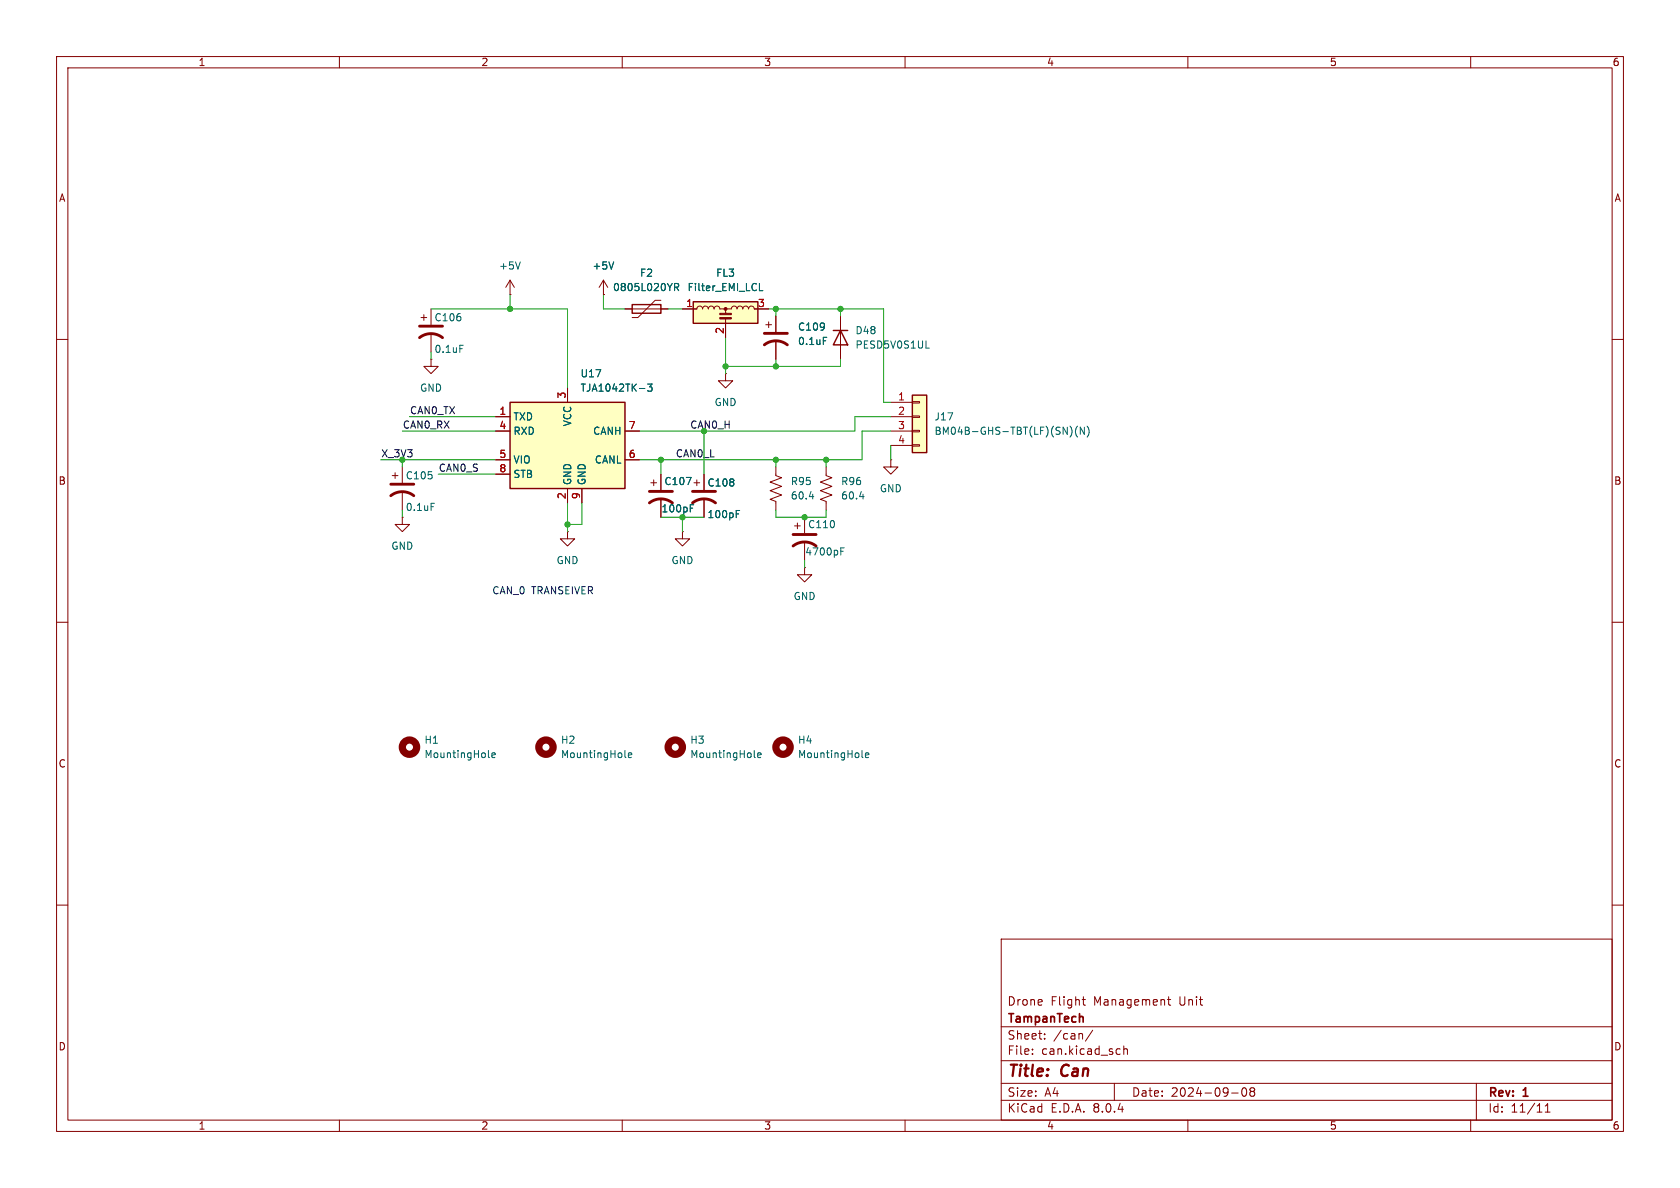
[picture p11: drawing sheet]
<svg xmlns="http://www.w3.org/2000/svg" width="297mm" height="210mm" viewBox="0 0 297 210" stroke-linecap="round" stroke-linejoin="round" font-family="sans-serif">
<g fill="none" stroke="#840000" stroke-width=".18">
<path d="M10 10h277v190h-277zM12 12h273v186h-273zM60 10v2M110 10v2M160 10v2M210 10v2M260 10v2M10 60h2M90.2 52.1h.1M90.2 49.5l-.8 1.3M90.2 49.5v2.6M90.2 49.5l.7 1.3"/>
<path d="M106.7 52.1h.1M106.7 49.5l-.8 1.3M106.7 49.5v2.6M106.7 49.5l.7 1.3M110.5 54.6h7.6M116.8 53.1h-1l-3 3h-1M285 60h2M69.3 84.1h1.1M69.8 83.6v1M71.1 91.4v1.3h1.3l-1.3 1.3-1.3-1.3h1.3M71.1 91.4h.1M71.1 82.6v2.7"/>
<path d="M71.1 86.9v3.3M100.3 94v1.3h1.3l-1.3 1.2-1.2-1.2h1.2M100.3 94h.1M115.1 85.3h1M115.6 84.8v1.1M116.8 83.8v2.8M116.8 88.1v3.3M122.7 85.3h1M123.2 84.8v1.1M124.5 83.8v2.8M124.5 88.1v3.3M137.2 82.6v1.5l1 .4-2.1 .7 2.1 .8-2.1 .7 2.1 .8-2.1 .8 1.1 .3v1.6"/>
<path d="M140.5 93h1M141 92.5v1M142.2 91.4v2.8M142.2 95.8v3.3M146 82.6v1.5l1.1 .4-2.1 .7 2.1 .8-2.1 .7 2.1 .8-2.1 .8 1 .3v1.6M157.5 81.3v1.3h1.2l-1.2 1.2-1.3-1.2h1.3M157.5 81.3h.1M10 110h2M285 110h2M10 160h2M285 160h2M177 166h108v32h-108z"/>
<path d="M191.3 176.7h.6M191.5 176.2v1.3l.4 .2M206.4 176.7h.6M206.6 176.2v1.3l.4 .2M60 198v2M110 198v2M160 198v2M177 194.5h108M177 191.5h108M177 187.5h108M177 181.5h108M182.5 186.3v.1"/>
<path d="M182.5 185.5v.1M184.7 183.6v.1M184.7 182.8v.1M193.2 182.1l-1.3 2M197 191.5v3M197.9 185.4l.1 .1M198 186.3l-.1 .1M198.7 184.9v1.5M198.7 185.5l.2-.1 .3 .1 .1 .9M210 198v2M217.7 193.2h1.2M219.7 192.4l.2-.1a.81 .81 0 0 1 .6 .6 .81 .81 0 0 1-.3 .8l-.2 .1a.81 .81 0 0 1-.3-1.4z"/>
<path d="M221.2 192.9l-.2-.2 .2-.4 .5 .1 .1 .2-.3 .3M221.2 192.9l-.2 .3v.3l.2 .3 .5-.1 .1-.2-.1-.4-.2-.2M221.2 192.9h.3M260 198v2M261 191.5v6.5M273.2 196.6h.8M273.2 195.5l.4-.4v1.5"/>
</g>
<path d="M191.4 179.8l.1 .9" fill="none" stroke="#840000" stroke-width=".3"/>
<g fill="none" stroke="#006464" stroke-width=".18">
<path d="M92 46.3l-.4 1.3M108.5 46.3l-.4 1.3M119.3 50.8l.6-.1 .1-.2-.1-.3-.6-.1v1.3M119.6 50.8l.4 .6M76.2 89h.6M121.3 84.4h.9l-.6 1.3M122 89.8h.5M122 89.2h.6M130.2 90.8h.4M130.2 90.2h.6M143.1 87.8h.8M148.6 97.5h.5"/>
<path d="M148.6 96.8h.6M152 87.8h.8M86.3 133.7l.2 .2M87 133.5l.6-.1-.1-.3h-.4l-.1 .2v.6h.5M110.5 133.7l.2 .2M111.1 133.5l.6-.1-.1-.3h-.3l-.2 .2v.6h.5"/>
</g>
<path d="M111.8 53.8h5v1.6h-5z" fill="none" stroke="#840000" stroke-width=".25"/>
<path d="M69.1 87.6a3.3 3.3 0 0 1 4.1 0M69.1 85.6h4.1M114.8 88.9a3.3 3.3 0 0 1 4.1 0M114.8 86.9h4.1M122.4 88.9a3.3 3.3 0 0 1 4.1 0M122.4 86.9h4.1M140.2 96.5a3.3 3.3 0 0 1 4.1 0M140.2 94.5h4.1" fill="none" stroke="#840000" stroke-width=".51"/>
<g fill="none" stroke="#840000" stroke-width="1.3">
<circle cx="72.4" cy="132.1" r="1.27"/>
<circle cx="96.5" cy="132.1" r="1.27"/>
</g>
<path d="M90.2 71.1h20.3v15.3h-20.3z" fill="#ffffc2"/>
<path d="M90.2 71.1h20.3v15.3h-20.3z" fill="none" stroke="#840000" stroke-width=".25"/>
<g fill="none" stroke="#840000" stroke-width=".18">
<path d="M74.4 56.1h1M74.9 55.6v1M76.2 54.6v2.8M76.2 58.9v3.3M87.6 73.7h2.6M87.6 76.2h2.6M100.3 68.6v2.5M110.5 76.2h2.5M128.3 66v1.3h1.2l-1.2 1.3-1.3-1.3h1.3M128.3 66h.1M87.6 81.3h2.6M87.6 83.8h2.6"/>
<path d="M100.3 86.4v2.5M102.9 86.4v2.5M110.5 81.3h2.5M120.6 94v1.3h1.3l-1.3 1.2-1.2-1.2h1.2M120.6 94h.1M142.2 100.3v1.3h1.3l-1.3 1.3-1.2-1.3h1.2M142.2 100.3h.1"/>
</g>
<path d="M81.3 61h.6M113 68.7h1M114.5 67.9h.8l-.4 .5 .3 .1v.5l-.2 .2-.5-.2M133.3 133.7l.2 .2M133.9 133.5l.6-.1v-.3h-.4l-.2 .2 .1 .6h.5M152.4 133.7l.2 .2M153 133.5l.6-.1-.1-.3h-.3l-.2 .2 .1 .6h.4" fill="none" stroke="#006464" stroke-width=".18"/>
<g fill="none" stroke="#840000" stroke-width="1.3">
<circle cx="119.4" cy="132.1" r="1.27"/>
<circle cx="138.4" cy="132.1" r="1.27"/>
</g>
<path d="M74.2 59.7a3.3 3.3 0 0 1 4 0M74.2 57.7h4" fill="none" stroke="#840000" stroke-width=".51"/>
<path d="M122.6 53.3h11.4v3.9h-11.4z" fill="#ffffc2"/>
<path d="M122.6 53.3h11.4v3.9h-11.4zM147.3 58.4h2.6M148.6 58.4l1.3 2.6h-2.6z" fill="none" stroke="#840000" stroke-width=".25"/>
<path d="M120.6 54.6h2.6l.1-.3 .4-.2 .4 .2 .1 .3 .2-.3 .3-.2 .4 .2 .1 .3 .2-.3 .3-.2 .4 .2 .1 .3 .2-.3 .3-.2 .4 .2 .2 .3h2l.1-.3 .4-.2 .4 .2 .1 .3 .1-.3 .4-.2 .4 .2 .1 .3 .2-.3 .3-.2 .4 .2 .1 .3 .2-.3 .3-.2 .4 .2 .1 .3h2.6M128.3 54.6v.8M128.3 56.4v3.3M148.6 55.9v7.6M76.2 63.5v1.3h1.3l-1.3 1.2-1.3-1.2h1.3M76.2 63.5h.1" fill="none" stroke="#840000" stroke-width=".18"/>
<g fill="#840000" stroke="#840000" stroke-width=".18">
<path d="M127.3 56.1h2v.3h-2z"/>
<path d="M127.3 55.4h2v.2h-2z"/>
<circle cx="128.3" cy="54.6" r=".25"/>
</g>
<path d="M134.3 51.4h.6M163.7 61.5h.6" fill="none" stroke="#006464" stroke-width=".18"/>
<path d="M161.3 69.9h2.5v10.1h-2.5z" fill="#ffffc2"/>
<g fill="none" stroke="#840000" stroke-width=".18">
<path d="M106.7 52.1h.1M110.5 54.6h1.3M116.8 54.6h1.3M120.6 54.6h2.6M128.3 57.2v2.5M133.3 54.6h2.6M135.4 57.4h1M135.9 56.9v1M137.2 55.9v2.8M87.6 73.7h2.6M87.6 76.2h2.6M100.3 68.6v2.5"/>
<path d="M110.5 76.2h2.5M137.2 60.2v3.3M157.5 71.1h3.8M157.5 73.7h3.8M157.5 76.2h3.8M157.5 78.7h3.8M161.3 78.6h1.3v.3h-1.3zM161.3 76.1h1.3v.2h-1.3zM161.3 73.5h1.3v.3h-1.3zM161.3 71h1.3v.2h-1.3zM87.6 81.3h2.6M87.6 83.8h2.6"/>
<path d="M100.3 86.4v2.5M102.9 86.4v2.5M110.5 81.3h2.5M116.8 83.8v2.8M116.8 88.1v3.3M124.5 83.8v2.8M124.5 88.1v3.3"/>
</g>
<path d="M161.3 69.9h2.5v10.1h-2.5z" fill="none" stroke="#840000" stroke-width=".25"/>
<g fill="none" stroke="#006464" stroke-width=".18">
<path d="M108.5 46.3l-.4 1.3M119.3 50.8l.6-.1 .1-.2-.1-.3-.6-.1v1.3M119.6 50.8l.4 .6M134.3 51.4h.6M145.6 59.6h.6M113 68.7h1M114.5 67.9h.8l-.4 .5 .3 .1v.5l-.2 .2-.5-.2M189.2 75.3a1.46 1.46 0 0 1 0 2M190.5 75.3a1.46 1.46 0 0 0 0 2M191.7 75.5v1.3l-.7-1.3v1.3M192.2 75.3a1.46 1.46 0 0 1 0 2M121.3 84.4h.9l-.6 1.3"/>
<path d="M122 89.8h.5M122 89.2h.6M130.2 90.8h.4M130.2 90.2h.6"/>
</g>
<path d="M135.1 58.9h4.1M135.1 61a3.3 3.3 0 0 1 4.1 0" fill="none" stroke="#840000" stroke-width=".51"/>
<g fill="none" stroke="#009600" stroke-width=".18">
<path d="M76.2 54.6h24.1v14M90.2 52.1v2.5M106.7 52.1v2.5h3.8M118.1 54.6h2.5M128.3 59.7v6.3M135.9 54.6h20.3v16.5h1.3M137.2 54.6v1.3M148.6 54.6v1.3M71.1 76.2h16.5M72.4 73.7h15.2M76.2 62.2v1.3M124.5 76.2v7.6"/>
<path d="M137.2 63.5v1.3M148.6 63.5v1.3h-20.3M157.5 78.7v2.6M157.5 73.7h-6.4v2.5h-38.1M157.5 76.2h-5.1v5.1h-39.4M67.3 81.3h20.3M71.1 81.3v1.3M71.1 90.2v1.2M77.5 83.8h10.1M100.3 88.9v5.1M102.9 88.9v3.8h-2.6M116.8 91.4h7.7"/>
<path d="M116.8 81.3v2.5M120.6 91.4v2.6M137.2 81.3v1.3M137.2 90.2v1.2h8.8v-1.2M142.2 99.1v1.2M146 81.3v1.3"/>
</g>
<g fill="#009600" stroke="#009600" stroke-width=".18">
<circle cx="100.3" cy="92.7" r=".46"/>
<circle cx="90.2" cy="54.6" r=".46"/>
<circle cx="142.2" cy="91.4" r=".46"/>
<circle cx="120.6" cy="91.4" r=".46"/>
<circle cx="116.8" cy="81.3" r=".46"/>
<circle cx="137.2" cy="81.3" r=".46"/>
<circle cx="146" cy="81.3" r=".46"/>
<circle cx="137.2" cy="64.8" r=".46"/>
<circle cx="128.3" cy="64.8" r=".46"/>
<circle cx="137.2" cy="54.6" r=".46"/>
<circle cx="148.6" cy="54.6" r=".46"/>
</g>
<g font-size="2.8" fill="#840000">
<text x="178" y="190.9">Title:</text>
<text x="187.7" y="190.9">Can</text>
</g>
<g font-size="2.1" fill="#840000">
<text x="178" y="178">Drone</text>
<text x="185.7" y="178">Flight</text>
<text x="193.4" y="178">Management</text>
<text x="208.6" y="178">Unit</text>
<text x="178" y="184">Sheet:</text>
<text x="178" y="181.2">TampanTech</text>
<text x="186.2" y="184">/can/</text>
<text x="178" y="186.7">File:</text>
<text x="184.1" y="186.7">can.kicad_sch</text>
<text x="178" y="196.9">KiCad</text>
<text x="178" y="194.1">Size:</text>
<text x="184.7" y="194.1">A4</text>
<text x="185.7" y="196.9">E.D.A.</text>
<text x="193.3" y="196.9">8.0.4</text>
<text x="200" y="194.1">Date:</text>
<text x="207" y="194.1">2024-09-08</text>
<text x="263" y="194.3">Rev:</text>
<text x="263" y="196.9">Id:</text>
<text x="267.1" y="196.9">11/11</text>
<text x="269.4" y="194.3">1</text>
</g>
<g font-size="1.8" fill="#840000">
<text x="35" y="11.9">1</text>
<text x="85" y="11.9">2</text>
<text x="135" y="11.9">3</text>
<text x="185" y="11.9">4</text>
<text x="235" y="11.9">5</text>
<text x="285" y="11.9">6</text>
<text x="10.3" y="35.9">A</text>
<text x="285.3" y="35.9">A</text>
<text x="10.3" y="85.9">B</text>
<text x="285.3" y="85.9">B</text>
<text x="10.3" y="135.9">C</text>
<text x="285.3" y="135.9">C</text>
<text x="10.3" y="185.9">D</text>
<text x="285.3" y="185.9">D</text>
<text x="35" y="199.9">1</text>
<text x="85" y="199.9">2</text>
<text x="135" y="199.9">3</text>
<text x="185" y="199.9">4</text>
<text x="235" y="199.9">5</text>
<text x="285" y="199.9">6</text>
</g>
<g font-size="1.8" fill="#006464">
<text x="88.1" y="47.9">+5V</text>
<text x="104.6" y="47.9">+5V</text>
<text x="108.3" y="51.7">0805L020YR</text>
<text x="113" y="49.1">F2</text>
<text x="121.5" y="51.7">Filter_EMI_LCL</text>
<text x="126.5" y="49.1">FL3</text>
<text x="76.7" y="57">C106</text>
<text x="141" y="58.6">C109</text>
<text x="151.1" y="59.3">D48</text>
<text x="76.7" y="62.6">0.1uF</text>
<text x="141" y="61.2">0.1uF</text>
<text x="151.1" y="61.8">PESD5V0S1UL</text>
<text x="74.2" y="69.4">GND</text>
<text x="102.5" y="66.9">U17</text>
<text x="102.5" y="69.4">TJA1042TK-3</text>
<text x="126.2" y="72">GND</text>
<text x="90.7" y="74.5">TXD</text>
<text x="90.7" y="77.1">RXD</text>
<text x="101.2" y="75.5" transform="rotate(-90 101.2 75.5)">VCC</text>
<text x="104.8" y="77.1">CANH</text>
<text x="165.1" y="74.5">J17</text>
<text x="165.1" y="77.1">BM04B-GHS-TBT(LF)(SN)(N)</text>
<text x="90.7" y="82.1">VIO</text>
<text x="105.1" y="82.1">CANL</text>
<text x="71.6" y="84.9">C105</text>
<text x="90.7" y="84.7">STB</text>
<text x="101.2" y="85.9" transform="rotate(-90 101.2 85.9)">GND</text>
<text x="103.7" y="85.9" transform="rotate(-90 103.7 85.9)">GND</text>
<text x="117.4" y="86">C107</text>
<text x="125" y="86.2">C108</text>
<text x="139.7" y="88.5">60.4</text>
<text x="139.7" y="86">R95</text>
<text x="148.6" y="88.5">60.4</text>
<text x="148.6" y="86">R96</text>
<text x="155.4" y="87.2">GND</text>
<text x="71.6" y="90.5">0.1uF</text>
<text x="116.8" y="90.8">100pF</text>
<text x="125" y="91.8">100pF</text>
<text x="142.8" y="93.6">C110</text>
<text x="69.1" y="97.4">GND</text>
<text x="98.3" y="99.9">GND</text>
<text x="118.6" y="99.9">GND</text>
<text x="142.2" y="98.4">4700pF</text>
<text x="140.2" y="106.3">GND</text>
<text x="74.9" y="131.7">H1</text>
<text x="99.1" y="131.7">H2</text>
<text x="121.9" y="131.7">H3</text>
<text x="141" y="131.7">H4</text>
<text x="74.9" y="134.2">MountingHole</text>
<text x="99.1" y="134.2">MountingHole</text>
<text x="121.9" y="134.2">MountingHole</text>
<text x="141" y="134.2">MountingHole</text>
</g>
<g font-size="1.8" fill="#a90000">
<text x="121.2" y="54.4">1</text>
<text x="128" y="59.1" transform="rotate(-90 128 59.1)">2</text>
<text x="133.9" y="54.4">3</text>
<text x="100.1" y="70.6" transform="rotate(-90 100.1 70.6)">3</text>
<text x="158.7" y="70.9">1</text>
<text x="88.2" y="73.4">1</text>
<text x="88.2" y="75.9">4</text>
<text x="111.1" y="75.9">7</text>
<text x="158.7" y="73.4">2</text>
<text x="158.7" y="75.9">3</text>
<text x="88.2" y="81">5</text>
<text x="88.2" y="83.6">8</text>
<text x="111.1" y="81">6</text>
<text x="158.7" y="78.5">4</text>
<text x="100.1" y="88.3" transform="rotate(-90 100.1 88.3)">2</text>
<text x="102.6" y="88.3" transform="rotate(-90 102.6 88.3)">9</text>
</g>
<g font-size="1.8" fill="#0f0f0f">
<text x="71.1" y="75.9">CAN0_RX</text>
<text x="72.4" y="73.3">CAN0_TX</text>
<text x="77.5" y="83.5">CAN0_S</text>
<text x="119.4" y="80.9">CAN0_L</text>
</g>
<g font-size="1.8" fill="#009600">
<text x="121.9" y="75.9">CAN0_H</text>
<text x="67.3" y="80.9">X_3V3</text>
</g>
<g font-size="1.8" fill="#0000c2">
<text x="86.9" y="105.3">CAN_0</text>
<text x="94" y="105.3">TRANSEIVER</text>
</g>
</svg>
